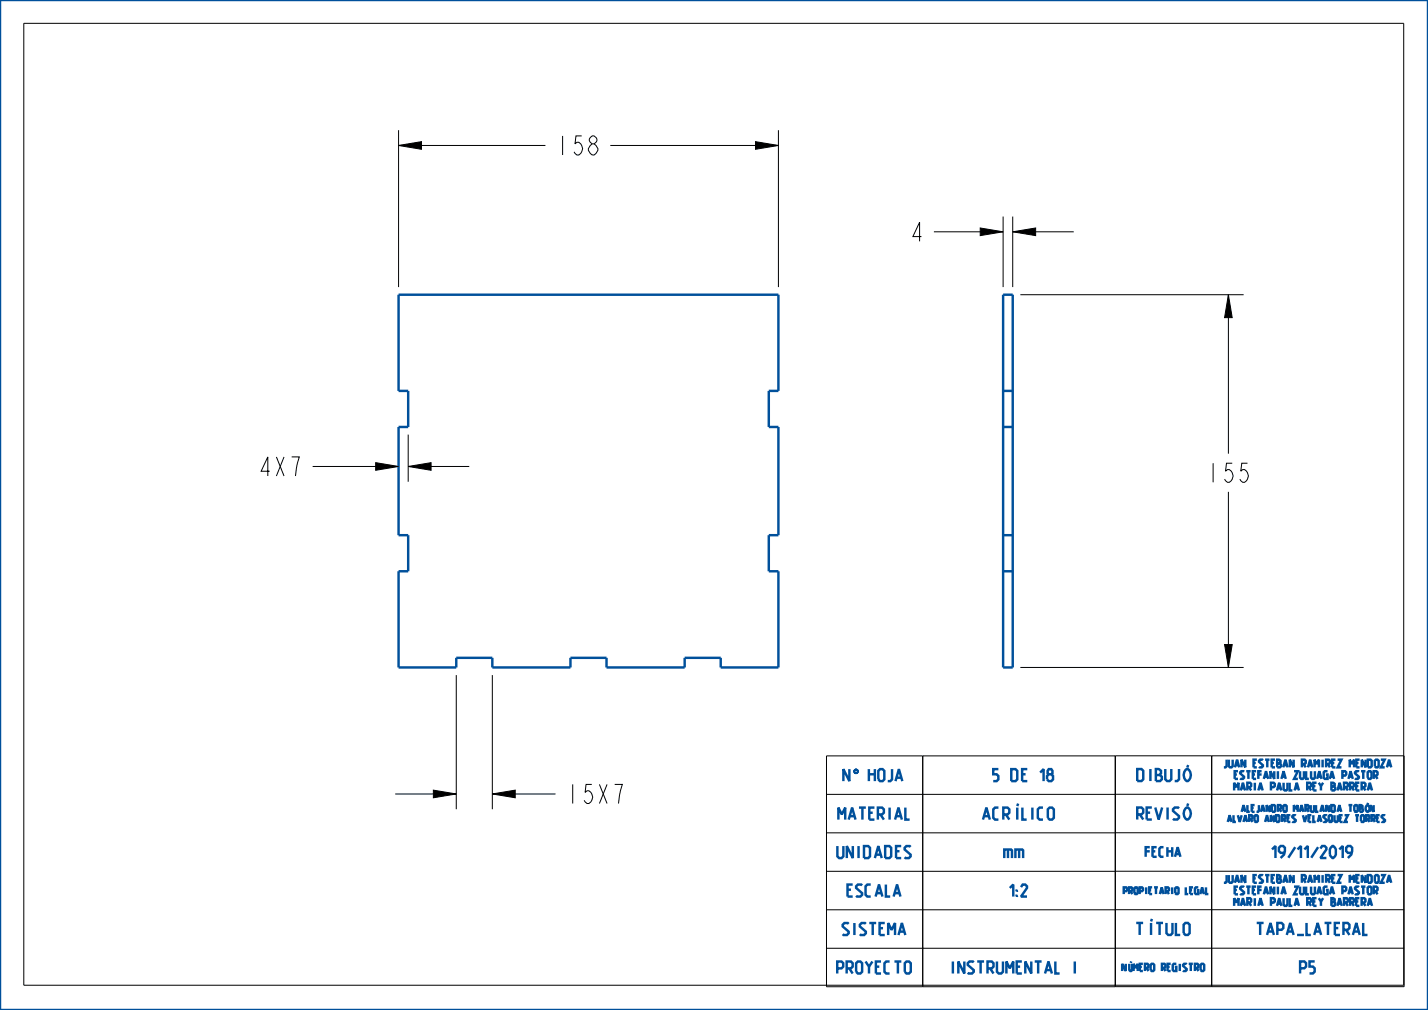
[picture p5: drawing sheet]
<svg xmlns="http://www.w3.org/2000/svg" width="297mm" height="210mm" viewBox="0 0 297 210" stroke-linecap="round" stroke-linejoin="round" font-family="sans-serif">
<path d="M82.9 30.2l4.8-.7v1.5zM157.1 29.5l4.8 .7-4.8 .8zM203.9 47.4l4.7 .8-4.7 .8zM210.6 48.2l4.8-.8v1.6zM255.5 61.3l.8 4.7h-1.6zM78.1 96.2l4.8 .8-4.8 .8zM84.9 97l4.8-.8v1.6zM254.7 134h1.6l-.8 4.8zM90.1 164.3l4.8 .8-4.8 .8zM102.4 165.1l4.8-.8v1.6z" fill="#000"/>
<path d="M82.9 30.2l4.8-.7v1.5zM157.1 29.5l4.8 .7-4.8 .8zM203.9 47.4l4.7 .8-4.7 .8zM210.6 48.2l4.8-.8v1.6zM255.5 61.3l.8 4.7h-1.6zM78.1 96.2l4.8 .8-4.8 .8zM84.9 97l4.8-.8v1.6zM254.7 134h1.6l-.8 4.8zM90.1 164.3l4.8 .8-4.8 .8zM102.4 165.1l4.8-.8v1.6z" fill="none" stroke="#000" stroke-width=".21"/>
<path d="M177.9 159.9h.3z" fill="#00509b"/>
<path d="M177.9 159.9h.3z" fill="none" stroke="#00509b" stroke-width=".21"/>
<path d="M177.8 160l.4-.1z" fill="#00509b"/>
<path d="M177.8 160l.4-.1z" fill="none" stroke="#00509b" stroke-width=".21"/>
<path d="M177.8 160h.5z" fill="#00509b"/>
<path d="M177.8 160h.5z" fill="none" stroke="#00509b" stroke-width=".21"/>
<path d="M177.7 160.1l.6-.1z" fill="#00509b"/>
<path d="M177.7 160.1l.6-.1z" fill="none" stroke="#00509b" stroke-width=".21"/>
<path d="M177.7 160.1h.7z" fill="#00509b"/>
<path d="M177.7 160.1h.7z" fill="none" stroke="#00509b" stroke-width=".21"/>
<path d="M177.7 160.1h.7z" fill="#00509b"/>
<path d="M177.7 160.1h.7z" fill="none" stroke="#00509b" stroke-width=".21"/>
<path d="M178 160.1h.4z" fill="#00509b"/>
<path d="M178 160.1h.4z" fill="none" stroke="#00509b" stroke-width=".21"/>
<path d="M178.1 160.1h.3z" fill="#00509b"/>
<path d="M178.1 160.1h.3z" fill="none" stroke="#00509b" stroke-width=".21"/>
<path d="M178.2 160.2h.2z" fill="#00509b"/>
<path d="M178.2 160.2h.2z" fill="none" stroke="#00509b" stroke-width=".21"/>
<path d="M178.2 160.2h.2z" fill="#00509b"/>
<path d="M178.2 160.2h.2z" fill="none" stroke="#00509b" stroke-width=".21"/>
<path d="M178.2 160.2h.2z" fill="#00509b"/>
<path d="M178.2 160.2h.2z" fill="none" stroke="#00509b" stroke-width=".21"/>
<path d="M178.3 160.2h.1l.1 .1z" fill="#00509b"/>
<path d="M178.3 160.2h.1l.1 .1z" fill="none" stroke="#00509b" stroke-width=".21"/>
<path d="M178.3 160.2l.2 .1z" fill="#00509b"/>
<path d="M178.3 160.2l.2 .1z" fill="none" stroke="#00509b" stroke-width=".21"/>
<path d="M178.3 160.3h.2z" fill="#00509b"/>
<path d="M178.3 160.3h.2z" fill="none" stroke="#00509b" stroke-width=".21"/>
<path d="M178.3 160.4l.2-.1v.1z" fill="#00509b"/>
<path d="M178.3 160.4l.2-.1v.1z" fill="none" stroke="#00509b" stroke-width=".21"/>
<path d="M178.3 160.4h.2z" fill="#00509b"/>
<path d="M178.3 160.4h.2z" fill="none" stroke="#00509b" stroke-width=".21"/>
<path d="M178.3 160.5l.2-.1v.1z" fill="#00509b"/>
<path d="M178.3 160.5l.2-.1v.1z" fill="none" stroke="#00509b" stroke-width=".21"/>
<path d="M178.3 160.5h.2z" fill="#00509b"/>
<path d="M178.3 160.5h.2z" fill="none" stroke="#00509b" stroke-width=".21"/>
<path d="M178.3 160.5h.2z" fill="#00509b"/>
<path d="M178.3 160.5h.2z" fill="none" stroke="#00509b" stroke-width=".21"/>
<path d="M178.2 160.6l.3-.1z" fill="#00509b"/>
<path d="M178.2 160.6l.3-.1z" fill="none" stroke="#00509b" stroke-width=".21"/>
<path d="M178.2 160.6l.3-.1z" fill="#00509b"/>
<path d="M178.2 160.6l.3-.1z" fill="none" stroke="#00509b" stroke-width=".21"/>
<path d="M178.1 160.7l.3-.1z" fill="#00509b"/>
<path d="M178.1 160.7l.3-.1z" fill="none" stroke="#00509b" stroke-width=".21"/>
<path d="M177.7 160.7l.7-.1z" fill="#00509b"/>
<path d="M177.7 160.7l.7-.1z" fill="none" stroke="#00509b" stroke-width=".21"/>
<path d="M177.7 160.7l.7-.1z" fill="#00509b"/>
<path d="M177.7 160.7l.7-.1z" fill="none" stroke="#00509b" stroke-width=".21"/>
<path d="M177.7 160.7h.7z" fill="#00509b"/>
<path d="M177.7 160.7h.7z" fill="none" stroke="#00509b" stroke-width=".21"/>
<path d="M177.8 160.8l.6-.1z" fill="#00509b"/>
<path d="M177.8 160.8l.6-.1z" fill="none" stroke="#00509b" stroke-width=".21"/>
<path d="M177.8 160.8h.5z" fill="#00509b"/>
<path d="M177.8 160.8h.5z" fill="none" stroke="#00509b" stroke-width=".21"/>
<path d="M177.9 160.8h.4z" fill="#00509b"/>
<path d="M177.9 160.8h.4z" fill="none" stroke="#00509b" stroke-width=".21"/>
<path d="M178 160.8h.3z" fill="#00509b"/>
<path d="M178 160.8h.3z" fill="none" stroke="#00509b" stroke-width=".21"/>
<path d="M0 0h297v210h-297zM82.9 61.3h79v20h-2v7.5h2v22.5h-2v7.5h2v20h-12v-2h-7.5v2h-16.3v-2h-7.5v2h-16.2v-2h-7.5v2h-12v-20h2v-7.5h-2v-22.5h2v-7.5h-2zM208.6 61.3h2v77.5h-2zM208.6 88.8h2M208.6 81.3h2M208.6 118.8h2M208.6 111.3h2" fill="none" stroke="#00509b" stroke-width=".51"/>
<g fill="none" stroke="#000" stroke-width=".21">
<path d="M4.9 4.9h287v200h-287zM82.9 27.1v32.6M82.9 30.2h30.5M126.9 30.2h35M161.9 27.1v32.6M194.2 48.2h14.4M208.6 45v14.7M210.6 45v14.7M210.6 48.2h12.7M212.2 61.3h46.5M255.5 61.3v33M65 97h17.9"/>
<path d="M84.9 90.4v9.8M84.9 97h12.7M255.5 102.3v36.5M212.2 138.8h46.5M94.9 140.4v27.9M102.4 140.4v27.9M171.9 157.2h60v48h-60zM191.9 157.2v48M252 157.1v48h-20v-48l60 .1v48h-40v-48M82.2 165.1h12.7M102.4 165.1h13.1M231.9 173.2h-60"/>
<path d="M231.9 165.2h-60M232 165.1l60 .1M232 173.1l60 .1M231.9 181.2h-60M231.9 189.2h-60M231.9 197.2h-60M232 181.1l60 .1M232 189.1l60 .1M232 197.1l60 .1"/>
</g>
<g font-size="5.2">
<text x="115.4" y="32.2">158</text>
<text x="189.1" y="50.2">4</text>
<text x="53.5" y="99">4X7</text>
<text x="250.7" y="100.3">155</text>
<text x="117.5" y="167.1">15X7</text>
</g>
<g font-size="3.3" fill="#00509b">
<text x="175.2" y="162.4">N</text>
<text x="180.6" y="162.4">HOJA</text>
<text x="206.1" y="162.4">5 DE 18</text>
<text x="236.1" y="162.4">DIBUJÓ</text>
<text x="174.1" y="170.4">MATERIAL</text>
<text x="204.1" y="170.4">ACRÍLICO</text>
<text x="236.1" y="170.4">REVISÓ</text>
<text x="174.1" y="178.4">UNIDADES</text>
<text x="209" y="178.4">mm</text>
<text x="263.3" y="178.4">19/11/2019</text>
<text x="176" y="186.4">ESCALA</text>
<text x="209" y="186.4">1:2</text>
<text x="175.1" y="194.4">SISTEMA</text>
<text x="236.1" y="194.4">TÍTULO</text>
<text x="261.3" y="194.4">TAPA_LATERAL</text>
<text x="174.1" y="202.4">PROYECTO</text>
<text x="197.3" y="202.4">INSTRUMENTAL I</text>
<text x="270.1" y="202.4">P5</text>
</g>
<text font-size="2.6" fill="#00509b" x="238.1" y="178.1">FECHA</text>
<g font-size="2.1" fill="#00509b">
<text x="254.6" y="159.6">JUAN ESTEBAN RAMIREZ MENDOZA</text>
<text x="256.9" y="162">ESTEFANIA ZULUAGA PASTOR</text>
<text x="256.9" y="164.4">MARIA PAULA REY BARRERA</text>
<text x="254.6" y="183.6">JUAN ESTEBAN RAMIREZ MENDOZA</text>
<text x="256.9" y="186">ESTEFANIA ZULUAGA PASTOR</text>
<text x="256.9" y="188.4">MARIA PAULA REY BARRERA</text>
</g>
<text font-size="2" fill="#00509b" x="233.2" y="201.9">NÚMERO REGISTRO</text>
<g font-size="1.8" fill="#00509b">
<text x="255.5" y="170.9">ALVARO ANDRES VELASQUEZ TORRES</text>
<text x="258.4" y="168.8">ALEJANDRO MARULANDA TOBÓN</text>
<text x="233.4" y="185.9">PROPIETARIO LEGAL</text>
</g>
</svg>
